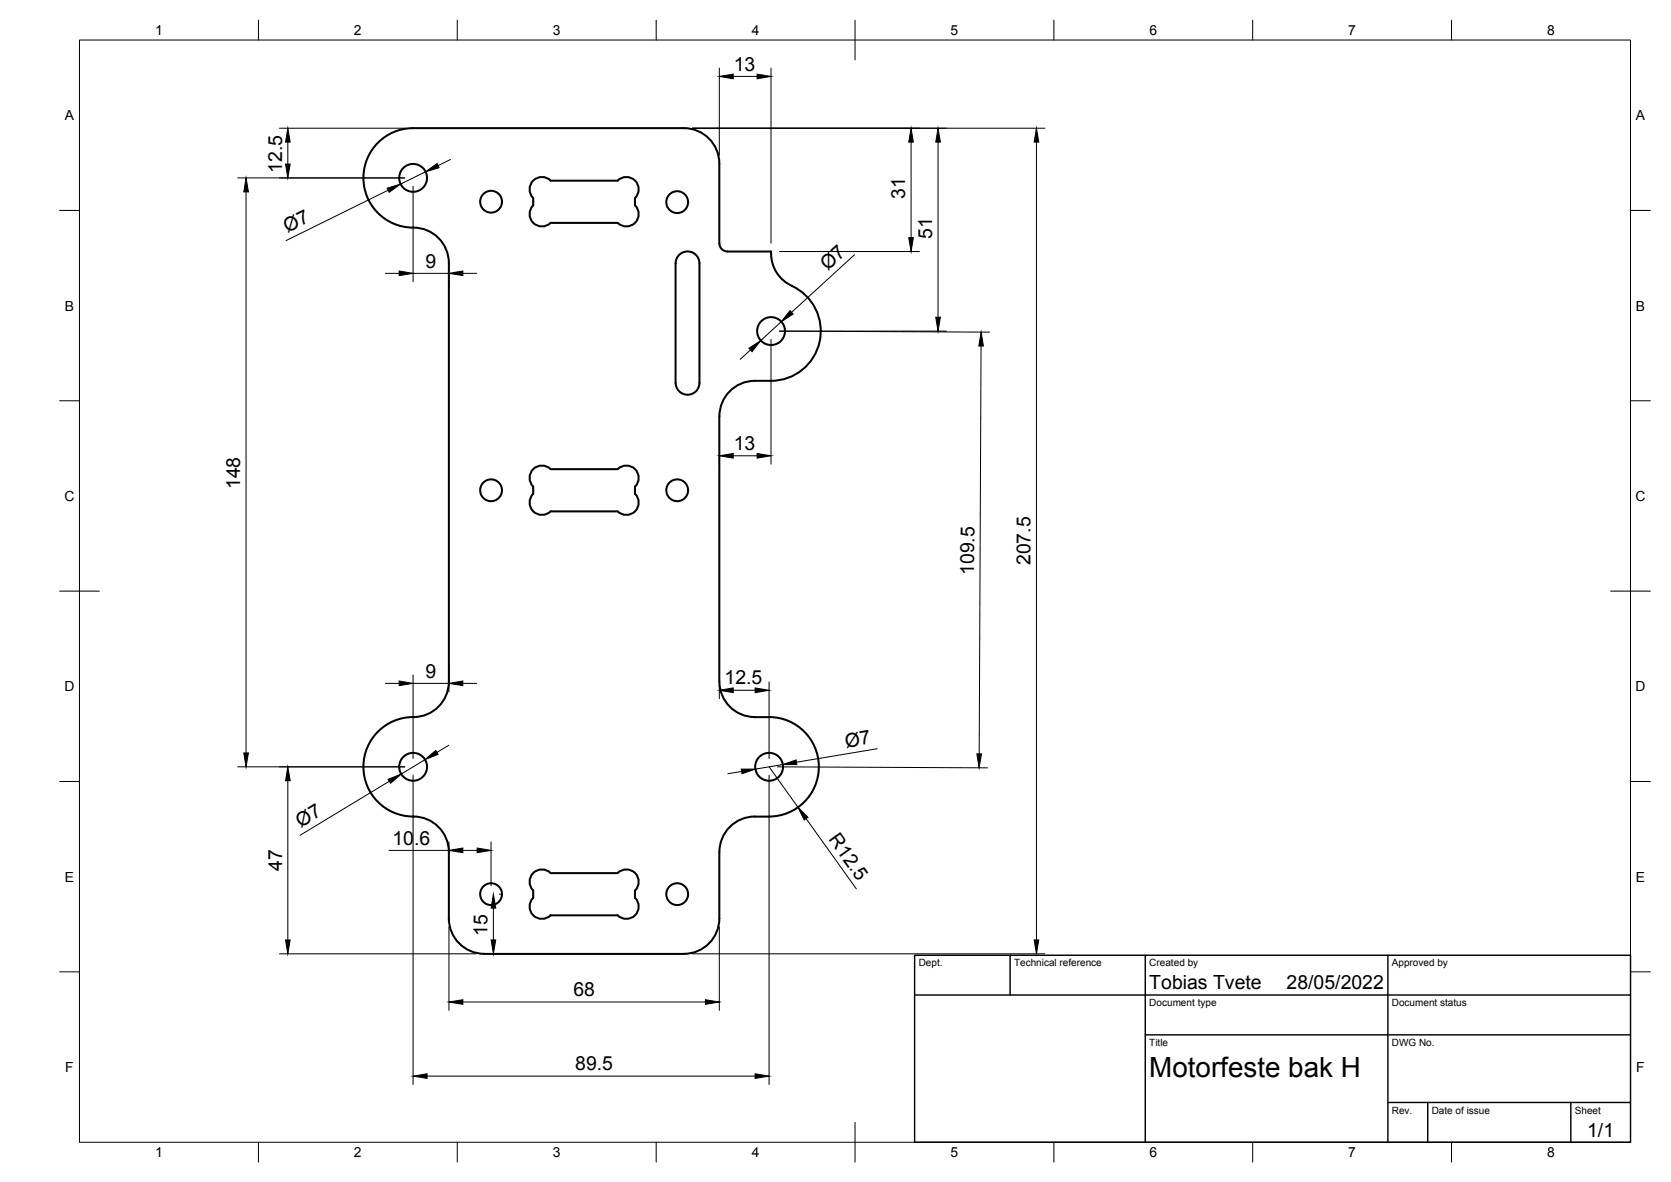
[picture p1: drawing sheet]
<svg xmlns="http://www.w3.org/2000/svg" width="420mm" height="297mm" viewBox="0 0 420 297" stroke-linecap="round" stroke-linejoin="round" font-family="sans-serif">
<!-- layer: Visible -->
<g fill="none" stroke="#000" stroke-width=".51">
<path d="M155.3 45.4h-16.8a3.1 3.1 0 0 0-4.4 0 3.1 3.1 0 0 0 0 4.4v1.8a3.1 3.1 0 0 0 0 4.4 3.1 3.1 0 0 0 4.4 0h16.8M155.3 45.4a3.1 3.1 0 0 1 4.4 0 3.1 3.1 0 0 1 0 4.4v1.8a3.1 3.1 0 0 1 0 4.4 3.1 3.1 0 0 1-4.4 0M169.9 66.2v30M169.9 66.2a3 3 0 0 1 3-3 3 3 0 0 1 3 3v30M180.9 61.2v-20.1a8.9 8.9 0 0 0-8.9-8.9h-68.1a12.5 12.5 0 0 0-12.5 12.5 12.5 12.5 0 0 0 12.6 12.5 8.9 8.9 0 0 1 8.9 8.9v105.2a8.9 8.9 0 0 1-9 8.9 12.5 12.5 0 0 0-12.5 12.5 12.5 12.5 0 0 0 12.5 12.5M180.9 61.2a2 2 0 0 0 2 2M182.9 63.2h11a9.4 9.4 0 0 0 6.4 9.3 12.5 12.5 0 0 1 5.6 14 12.5 12.5 0 0 1-12 9.2 13.9 13.9 0 0 0-8.6 1.2 8.9 8.9 0 0 0-4.4 7.7M169.9 96.2a3 3 0 0 0 3 3 3 3 0 0 0 3-3M155.3 117.9h-16.8a3.1 3.1 0 0 0-4.4 0 3.1 3.1 0 0 0 0 4.4v1.8M155.3 117.9a3.1 3.1 0 0 1 4.4 0 3.1 3.1 0 0 1 0 4.4v1.8M180.9 104.6v66.7M134.1 124.1a3.1 3.1 0 0 0 0 4.4 3.1 3.1 0 0 0 4.4 0h16.8"/>
<path d="M159.7 124.1a3.1 3.1 0 0 1 0 4.4 3.1 3.1 0 0 1-4.4 0M180.9 171.3a8.9 8.9 0 0 0 8.9 8.9 17 17 0 0 1 9.1 1.3 12.5 12.5 0 0 1 6.7 14 12.5 12.5 0 0 1-12.2 9.7M103.9 205.2h.1M104 205.2a8.9 8.9 0 0 1 8.9 8.9v16.7a8.9 8.9 0 0 0 8.9 8.9M138.5 219.4h16.8M138.5 219.4a3.1 3.1 0 0 0-4.4 0 3.1 3.1 0 0 0 0 4.4v1.8M155.3 219.4a3.1 3.1 0 0 1 4.4 0 3.1 3.1 0 0 1 0 4.4v1.8M180.9 214.1v16.7a8.9 8.9 0 0 1-8.9 8.9M189.8 205.2h3.6M189.8 205.2a8.9 8.9 0 0 0-8.9 8.9M121.8 239.7h50.2M134.1 225.6a3.1 3.1 0 0 0 0 4.4 3.1 3.1 0 0 0 4.4 0h16.8"/>
<path d="M159.7 225.6a3.1 3.1 0 0 1 0 4.4 3.1 3.1 0 0 1-4.4 0"/>
<circle cx="103.9" cy="44.7" r="3.5"/>
<circle cx="123.5" cy="50.7" r="2.74"/>
<circle cx="170.3" cy="50.8" r="2.74"/>
<circle cx="193.9" cy="83.2" r="3.5"/>
<circle cx="123.5" cy="123.2" r="2.74"/>
<circle cx="170.3" cy="123.2" r="2.74"/>
<circle cx="103.9" cy="192.7" r="3.5"/>
<circle cx="193.4" cy="192.7" r="3.5"/>
<circle cx="123.5" cy="224.7" r="2.74"/>
<circle cx="170.3" cy="224.7" r="2.74"/>
</g>
<!-- layer: Border -->
<g fill="none" stroke="#000" stroke-width=".25">
<path d="M20 10.1h390v276.9h-390zM65 5.1v5M115 5.1v5M165 5.1v5M215 5.1v10M265 5.1v5M315 5.1v5M365 5.1v5M15 52.9h5M410 52.9h5M15 100.7h5M410 100.7h5"/>
<path d="M15 148.6h10M405 148.6h10M15 196.4h5M410 196.4h5M15 244.2h5M410 244.2h5M65 287v5M115 287v5M165 287v5M215 282.1v9.9M265 287v5M315 287v5"/>
<path d="M365 287v5"/>
</g>
<!-- layer: TitleBlock -->
<path d="M230 240.1h180v46.9h-180zM230 250h180M254 240.1v9.9M288 240.1v46.9M349 240.1v46.9M288 260.1h122M349 277.1h61M359 277.1v9.9M395 277.1v9.9" fill="none" stroke="#000" stroke-width=".36"/>
<!-- layer: Dimensions -->
<g fill="none" stroke="#000" stroke-width=".25">
<path d="M180.9 17.1v21.9M184.4 19.2h6M193.9 17.1v44M70.3 32.2h31.5M72.4 35.7v5.5M174.1 32.2h88.6M229.1 35.7v24M235.9 35.7v44M260.6 35.7v200.5M59.8 44.7h42M61.9 48.2v141M97.6 47.8l-25.7 12.7"/>
<path d="M103.9 46.8v24M107 43.2l-6.3 3.1M113.3 40.1l-3.1 1.5M96.9 68.7h3.5M103.9 68.7h9M112.9 66.6v5.7M116.4 68.7h3.5M196 63.2h35.2M214.9 64l-15.9 14.5M188.7 87.9l-2.6 2.4M193.9 85.3v31.4M196.4 80.8l-5.1 4.8"/>
<path d="M238 83.2h-42l52.8 .3M246.7 87l-.5 102.4M180.9 114.9v1.8M184.4 114.5h6M96.9 171.7h3.5M103.9 169.6v21M103.9 171.7h9M112.9 166.8v7M116.4 171.7h3.5M180.9 172v3.6M184.4 173.5h5.5M193.4 171.4v19.2"/>
<path d="M59.8 192.7h42M72.4 196.2v40M97.9 196.3l-22.5 13.6M103.9 194.8v77.7M106.9 190.9l-6 3.6M112.9 187.3l-3 1.8M186.5 193.9l-3.5 .5M193.4 194.8v77.7M193.4 192.7l7.2 10.2M195.5 192.7l52.8 .3M196.8 192.1l-6.9 1.2M220.6 188.2l-20.3 3.3"/>
<path d="M97.8 213.7h15.1M112.9 211.6v2.5M116.4 213.7h3.6M123.5 211.6v11M202.7 205.7l12.6 17.7M70.3 239.7h49.4M112.9 232.9v21M124.1 228.2v8M125.6 224.7h.6M174.1 239.7h88.6M180.9 232.9v21M116.4 251.8h61"/>
<path d="M107.4 270.4h82.5"/>
</g>
<g fill="#000" stroke="#000" stroke-width=".25">
<path d="M180.9 19.2l3.5-.6v1.2zM190.4 18.6l3.5 .6-3.5 .6zM72.4 32.2l.6 3.5h-1.2zM229.1 32.2l.6 3.5h-1.2zM235.9 32.2l.6 3.5h-1.2zM260.6 32.2l.6 3.5h-1.2zM61.9 44.7l.6 3.5h-1.2zM71.8 41.2h1.2l-.6 3.5zM97.3 47.3l3.4-1-2.8 2zM107 43.2l2.9-2.1 .5 1zM228.5 59.7h1.2l-.6 3.5zM100.4 68.1l3.5 .6-3.5 .6z"/>
<path d="M112.9 68.7l3.5-.6v1.2zM198.6 78l.8 .9-3 1.9zM235.3 79.7h1.2l-.6 3.5zM188.3 87.5l3-1.9-2.2 2.8zM246.7 83.4l.6 3.6h-1.2zM180.9 114.5l3.5-.5v1.1zM190.4 114l3.5 .5-3.5 .6zM100.4 171.1l3.5 .6-3.5 .6zM112.9 171.7l3.5-.6v1.2zM180.9 173.5l3.5-.6v1.2zM189.9 172.9l3.5 .6-3.5 .6zM61.3 189.2h1.2l-.6 3.5z"/>
<path d="M72.4 192.7l.6 3.5h-1.2zM97.6 195.8l3.3-1.3-2.7 2.3zM106.9 190.9l2.7-2.3 .6 1zM186.4 193.3h3.5l-3.3 1.1zM196.8 192.1l3.4-1.1 .2 1.1zM245.6 189.4h1.2l-.6 3.5zM112.9 213.7l3.5-.6v1.2zM120 213.1l3.5 .6-3.5 .6zM200.6 202.9l2.6 2.5-1 .7zM71.8 236.2h1.2l-.6 3.5zM124.1 224.7l.6 3.5h-1.2zM123.5 236.2h1.2l-.6 3.5z"/>
<path d="M260 236.2h1.2l-.6 3.5zM112.9 251.8l3.5-.6v1.2zM177.4 251.2l3.5 .6-3.5 .6zM103.9 270.4l3.5-.6v1.2zM189.9 269.8l3.5 .6-3.5 .6z"/>
</g>
<text font-size="7" x="289" y="270.6">Motorfeste bak H</text>
<g font-size="4.9">
<text x="184.5" y="17.7">13</text>
<text x="70.9" y="43.4" transform="rotate(-90 70.9 43.4)">12.5</text>
<text x="227.6" y="50.1" transform="rotate(-90 227.6 50.1)">31</text>
<text x="72.3" y="58.6" transform="rotate(-26 72.3 58.6)">Ø7</text>
<text x="234.4" y="60.1" transform="rotate(-90 234.4 60.1)">51</text>
<text x="107" y="67.2">9</text>
<text x="208.1" y="68.1" transform="rotate(-43 208.1 68.1)">Ø7</text>
<text x="184.5" y="113.1">13</text>
<text x="60.4" y="122.9" transform="rotate(-90 60.4 122.9)">148</text>
<text x="259.1" y="142.1" transform="rotate(-90 259.1 142.1)">207.5</text>
<text x="245" y="144.5" transform="rotate(-90 245 144.5)">109.5</text>
<text x="107" y="170.3">9</text>
<text x="182.2" y="172">12.5</text>
<text x="212.7" y="187.9" transform="rotate(-10 212.7 187.9)">Ø7</text>
<text x="75.7" y="208" transform="rotate(-31 75.7 208)">Ø7</text>
<text x="98.7" y="212.2">10.6</text>
<text x="208.2" y="210.9" transform="rotate(54 208.2 210.9)">R12.5</text>
<text x="71" y="218.8" transform="rotate(-90 71 218.8)">47</text>
<text x="122.6" y="235.1" transform="rotate(-90 122.6 235.1)">15</text>
<text x="144.2" y="250.3">68</text>
<text x="289" y="248.5">Tobias Tvete</text>
<text x="323.5" y="248.5">28/05/2022</text>
<text x="144.6" y="269">89.5</text>
<text x="399.1" y="285.7">1/1</text>
</g>
<g font-size="3.5">
<text x="39" y="8.8">1</text>
<text x="89" y="8.8">2</text>
<text x="139" y="8.8">3</text>
<text x="189" y="8.8">4</text>
<text x="239" y="8.8">5</text>
<text x="289" y="8.8">6</text>
<text x="339" y="8.8">7</text>
<text x="389" y="8.8">8</text>
<text x="16.3" y="30.2">A</text>
<text x="411.3" y="30.2">A</text>
<text x="16.3" y="78">B</text>
<text x="411.3" y="78">B</text>
<text x="16.2" y="125.9">C</text>
<text x="411.2" y="125.9">C</text>
<text x="16.2" y="173.7">D</text>
<text x="411.2" y="173.7">D</text>
<text x="16.3" y="221.6">E</text>
<text x="411.3" y="221.6">E</text>
<text x="16.4" y="269.4">F</text>
<text x="411.4" y="269.4">F</text>
<text x="39" y="290.8">1</text>
<text x="89" y="290.8">2</text>
<text x="139" y="290.8">3</text>
<text x="189" y="290.8">4</text>
<text x="239" y="290.8">5</text>
<text x="289" y="290.8">6</text>
<text x="339" y="290.8">7</text>
<text x="389" y="290.8">8</text>
</g>
<g font-size="2.5">
<text x="231" y="242.9">Dept.</text>
<text x="255" y="242.9">Technical reference</text>
<text x="289" y="242.9">Created by</text>
<text x="350" y="242.9">Approved by</text>
<text x="289" y="252.8">Document type</text>
<text x="350" y="252.8">Document status</text>
<text x="289" y="262.9">Title</text>
<text x="350" y="262.9">DWG No.</text>
<text x="350" y="279.9">Rev.</text>
<text x="360" y="279.9">Date of issue</text>
<text x="396" y="279.9">Sheet</text>
</g>
</svg>
